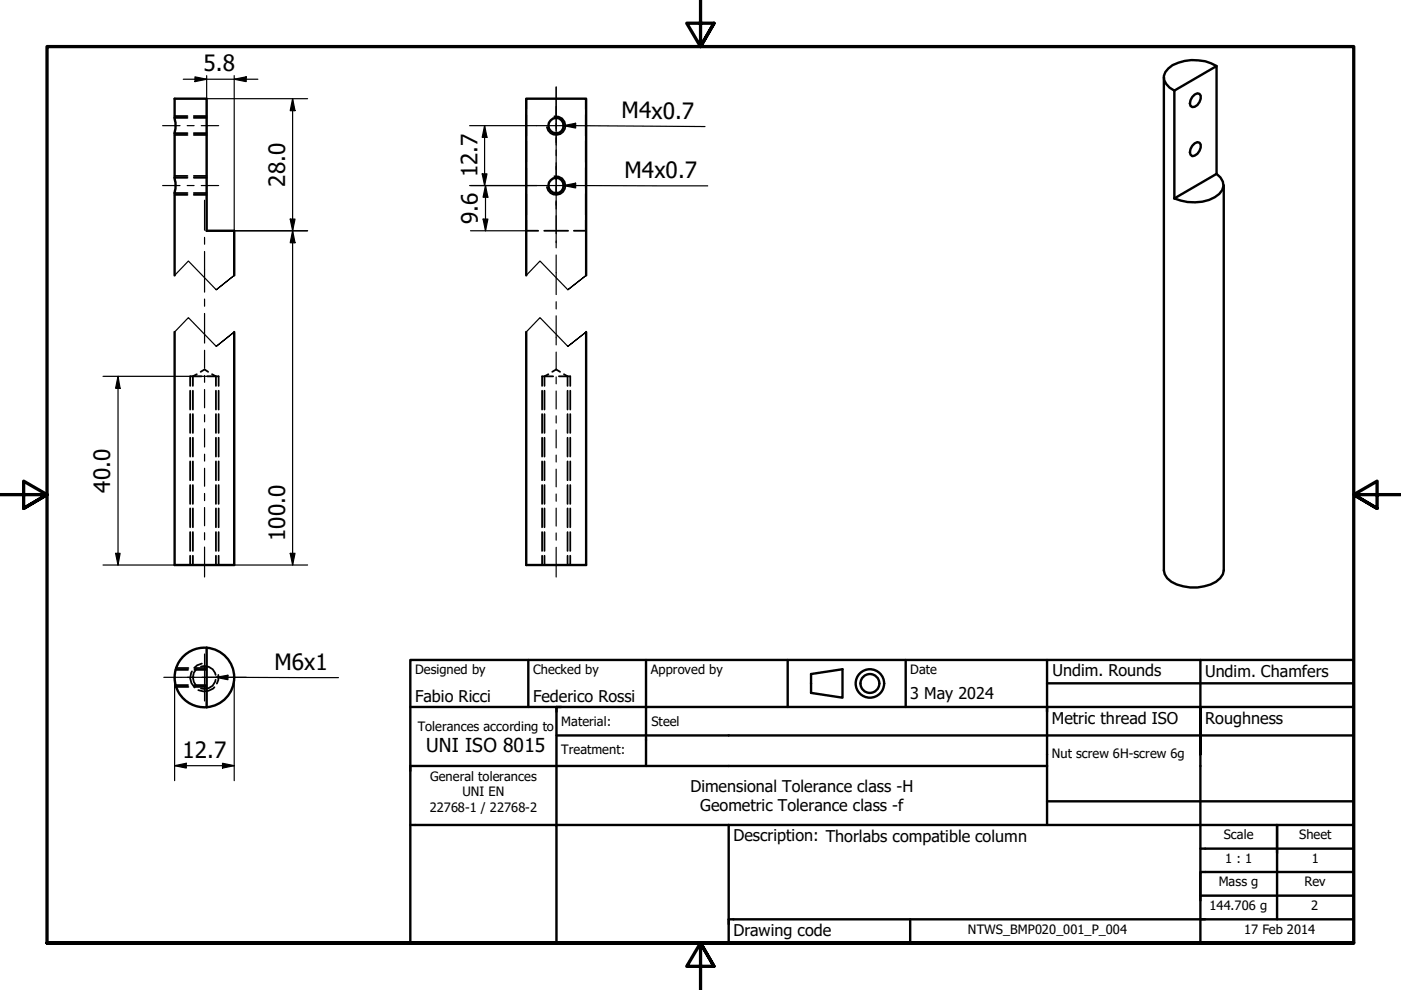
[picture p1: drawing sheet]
<svg xmlns="http://www.w3.org/2000/svg" width="297mm" height="210mm" viewBox="0 0 297 210" stroke-linecap="round" stroke-linejoin="round" font-family="sans-serif">
<!-- layer: Hidden (ISO) -->
<g fill="none" stroke="#000" stroke-width=".38">
<path d="M37 37.7h2.8M37 25h2.8M37 28.2h2.8M37 37.3h2.8M37 24.6h2.8M37 28.6h2.8M41.1 37.7h2.7M41.1 25h2.7M41.1 28.2h2.7M41.1 37.3h2.7M41.1 24.6h2.7M41.1 28.6h2.7"/>
<path d="M111.6 20.9v2.3M111.6 24.3v4.5M111.6 29.9v4.5M111.6 35.5v4.5M124.2 20.9v2.3M124.2 24.3v4.5M124.2 29.9v4.5M124.2 35.5v4.5M37 40.9h2.8M37 41.3h2.8M41.1 40.9h2.7M41.1 41.3h2.7"/>
<path d="M111.6 46.7v2.2h2.5M111.6 41.1v4.5M115.4 48.9h5.1M124.2 41.1v4.5M124.2 46.7v2.2h-2.5M41.7 79.3l-.8 .5v2M42.5 78.8l.9-.5 .7 .5M42.7 79.8h-2.4v2M43.9 79.8h2.5v2M45 79.3l.8 .5v2M116.3 79.3l-.9 .5v2M117.1 78.8l.8-.5 .8 .5"/>
<path d="M117.3 79.8h-2.4v2M118.5 79.8h2.4v2M119.6 79.3l.7 .5v2M40.3 82.8v4M40.3 87.8v4M40.3 92.8v4M40.3 97.8v4M40.9 82.8v4M40.9 87.8v4M40.9 92.8v4M40.9 97.8v4M45.8 82.8v4"/>
<path d="M45.8 87.8v4M45.8 92.8v4M45.8 97.8v4M46.4 82.8v4M46.4 87.8v4M46.4 92.8v4M46.4 97.8v4M114.9 82.8v4M114.9 87.8v4M114.9 92.8v4M114.9 97.8v4M115.4 82.8v4"/>
<path d="M115.4 87.8v4M115.4 92.8v4M115.4 97.8v4M120.3 82.8v4M120.3 87.8v4M120.3 92.8v4M120.3 97.8v4M120.9 82.8v4M120.9 87.8v4M120.9 92.8v4M120.9 97.8v4M40.3 102.8v4"/>
<path d="M40.3 107.8v4M40.3 112.8v4M40.3 117.8v2M40.9 102.8v4M40.9 107.8v4M40.9 112.8v4M40.9 117.8v2M45.8 102.8v4M45.8 107.8v4M45.8 112.8v4M45.8 117.8v2M46.4 102.8v4"/>
<path d="M46.4 107.8v4M46.4 112.8v4M46.4 117.8v2M114.9 102.8v4M114.9 107.8v4M114.9 112.8v4M114.9 117.8v2M115.4 102.8v4M115.4 107.8v4M115.4 112.8v4M115.4 117.8v2M120.3 102.8v4"/>
<path d="M120.3 107.8v4M120.3 112.8v4M120.3 117.8v2M120.9 102.8v4M120.9 107.8v4M120.9 112.8v4M120.9 117.8v2M37.2 142h2.7M37.2 145.3h2.7M37.3 141.6h2.6M37.3 145.6h2.6M40.7 142.3a2.68 2.68 0 0 0 .6 3.5"/>
<path d="M41.2 142h2.6M41.2 145.3h2.6M41.2 141.6h2.6M41.2 145.6h2.6M41.7 141.8a2.4 2.4 0 0 0 0 3.7M42.6 141.3a2.44 2.44 0 0 1 3.1 1.8M42.8 140.7l-1 .4-.6 .5M45.5 145.7a3.1 3.1 0 0 1-3.5 .6M45.7 144.1a2.34 2.34 0 0 1-3.1 1.9M46.3 143.1v1.1l-.3 .7"/>
</g>
<!-- layer: Break Line (ISO) -->
<path d="M37 58.4l2.9-3.1 5.9 6.1 3.9-3-3.9 3M111.6 58.4l2.9-3.1 5.9 6.1 3.9-3-3.9 3M37 70.4l2.9-3.1 5.9 6.1 3.9-3-3.9 3M111.6 70.4l2.9-3.1 5.9 6.1 3.9-3-3.9 3" fill="none" stroke="#000" stroke-width=".25"/>
<!-- layer: Visible (ISO) -->
<g fill="none" stroke="#000" stroke-width=".51">
<path d="M246.8 16.4v104.5a3.6 3.6 0 0 0 2.7 3 9.8 9.8 0 0 0 8.3-.5l.9-.8 .6-.8 .2-.9v-81.6M249 19.2l8.9-5.2v22.9l-8.9 5.2M249 19.2v22.9M257.9 14a10 10 0 0 0-9.3-.2 2.73 2.73 0 0 0-1.3 4l.7 .8 1 .6M252.8 30.9l.5-.5 .6-.3 .4 .2a1.89 1.89 0 0 1-1 2.7l-.5 .1a1.42 1.42 0 0 1 0-2.2zM252.8 20.5l.5-.5 .6-.2 .4 .1a1.89 1.89 0 0 1-1 2.7l-.5 .1-.4-.2-.1-.6 .1-.7zM257.9 36.9a2.61 2.61 0 0 1 .6 4.2 9.2 9.2 0 0 1-9.5 1M37 58.4v-17.5a7 7 0 0 0 0-3.2v-9.5a7 7 0 0 0 0-3.2v-4.1h6.8v28h5.9v9.5M111.6 58.4v-37.5h12.7v37.5M37 70.4v49.4h12.7v-49.4M111.6 70.4v49.4h12.7v-49.4M43.8 137.3v12.7"/>
<path d="M43.8 137.3a6.3 6.3 0 0 0-6.8 6.3 6.3 6.3 0 0 0 6.8 6.3M43.8 137.3a6.3 6.3 0 0 1 5.9 6.3 6.3 6.3 0 0 1-5.9 6.3"/>
<circle cx="117.9" cy="39.4" r="1.62"/>
<circle cx="117.9" cy="26.6" r="1.62"/>
</g>
<!-- layer: Visible Narrow (ISO) -->
<path d="M117.5 37.4a1.99 1.99 0 0 1 2.4 1.6 1.99 1.99 0 0 1-1.6 2.3 1.99 1.99 0 0 1-2.3-1.6M117.5 24.7a1.99 1.99 0 0 1 2.4 1.6 1.99 1.99 0 0 1-1.6 2.3 1.99 1.99 0 0 1-2.3-1.6" fill="none" stroke="#000" stroke-width=".38"/>
<!-- layer: Border (ISO) -->
<path d="M148.5 -.1v10l-2.9-5h5.8l-2.9 5 2.9-5M0 104.9h10l-5-2.9v5.8l5-2.9-5 2.9M297 104.9h-10l5-2.9v5.8l-5-2.9 5 2.9M10 199.9v-190h277v190h-277h277M151.4 204.9l-2.9-5 2.9 5h-5.8l2.9-5v10" fill="none" stroke="#000" stroke-width=".7"/>
<!-- layer: Title (ISO) -->
<g fill="none" stroke="#000" stroke-width=".51">
<path d="M87 139.9h200v60h-200zM112 139.9v10M137 139.9v22.5M167 139.9v10M192 139.9v10M222 139.9v11M254.5 139.9v10M87 149.9h200M118 155.9h169M118 149.9v25h169M119 149.9h-1v1M172 142.9l6.6-1v6l-6.6-1z"/>
<path d="M222 149.9v25M222 144.9h65M254.5 159.9v-10v50M87 174.9h31v25h-49M154.5 174.9v25M222 162.4h-135v1M222 169.9h65M254.5 179.9h32.5M270.8 174.9v20M154.5 194.9h132.5M193 194.9v5M287 189.9h-32.5v1"/>
<path d="M287 184.9h-32.5v5"/>
<circle cx="184.4" cy="144.9" r="3"/>
<circle cx="184.4" cy="144.9" r="2"/>
</g>
<!-- layer: 0 -->
<path d="M88 149.9h50M270.8 174.9h5M154.5 194.9h1M255.8 184.9h4.9" fill="none" stroke="#000" stroke-width=".21"/>
<!-- layer: Dimension (ISO) -->
<g fill="none" stroke="#000" stroke-width=".25">
<path d="M38.9 16.8h15.8M41.3 16.3l2.5 .5-2.5 .5zM43.8 16v4.9h21.4M49.7 16.8l2.5-.5v1zM49.7 16v32.9h15.5M62 20.9l.5 2.6h-1zM62 20.9v98.9M99.6 39.3h14.2M99.6 26.6h14.2M102.2 36.9h1.1l-.6 2.4zM102.7 26.6l.6 2.5h-1.1zM102.7 26.6v12.7"/>
<path d="M102.9 39.3l.5 2.5h-1zM102.9 39.3v9.6M61.5 46.5h1l-.5 2.4zM62 48.9l.5 2.6h-1zM99.8 48.9h11.8M102.4 46.5h1l-.5 2.4zM21.8 79.8h21.4M25 79.8l.5 2.5h-1zM25 79.8v40M43.4 79.8h2.4M21.8 119.8h15.2M24.5 117.3h1l-.5 2.5z"/>
<path d="M49.7 119.8h15.5M61.5 117.3h1l-.5 2.5zM37 143.7v21.8M49.7 143.7v21.8M37 162.3l2.5-.5v1zM37 162.3h12.7M47.2 161.8l2.5 .5-2.5 .5z"/>
</g>
<g fill="#000">
<path d="M41.3 16.3l2.5 .5-2.5 .5zM49.7 16.8l2.5-.5v1zM62 20.9l.5 2.6h-1zM102.2 36.9h1.1l-.6 2.4zM102.7 26.6l.6 2.5h-1.1zM61.5 46.5h1l-.5 2.4zM62 48.9l.5 2.6h-1zM102.4 46.5h1l-.5 2.4zM102.9 39.3l.5 2.5h-1zM25 79.8l.5 2.5h-1zM24.5 117.3h1l-.5 2.5zM61.5 117.3h1l-.5 2.5z"/>
<path d="M37 162.3l2.5-.5v1zM47.2 161.8l2.5 .5-2.5 .5z"/>
</g>
<!-- layer: Centerline (ISO) -->
<g fill="none" stroke="#000" stroke-width=".25">
<path d="M34.5 39.3h3.7M34.5 26.6h3.7M39.7 39.3h1.4M39.7 26.6h1.4M42.7 39.3h3.7M42.7 26.6h3.7M117.9 24.7v-6.2v9.2M117.9 28.8v12.5M43.4 42.5v6.3M43.4 50.3v1.5M43.4 53.3v8.6M117.9 42.6v9.9"/>
<path d="M117.9 54.1v8.4M43.4 63.4v1.5M43.4 66.5v6.2M43.4 74.3v3.8M43.4 79.6v1.5M117.9 64v1.5M117.9 67v6.1M117.9 74.6v3.8M117.9 79.9v1.5M43.4 82.6v3.9M43.4 87.9v1.5M43.4 90.9v3.9"/>
<path d="M43.4 96.3v1.5M43.4 99.3v3.8M117.9 82.9v3.8M117.9 88.2v1.5M117.9 91.2v3.8M117.9 96.5v1.5M117.9 99.5v3.7M43.4 104.6v1.5M43.4 107.6v3.9M43.4 112.9v1.6M43.4 116v6.3M117.9 104.7v1.6"/>
<path d="M117.9 107.7v3.8M117.9 113v1.5M117.9 116v6.3M34.7 143.6h3.6M39.8 143.6h1.5M42.8 143.6h3.6"/>
</g>
<!-- layer: Symbol (ISO) -->
<path d="M119.5 26.6l2.5-.5v1zM119.5 26.6l30 .2M119.5 39.3l2.5-.5v1zM119.5 39.3l30.6 .1M45.8 143.6l2.5-.4v.9zM45.8 143.6l26 .1" fill="none" stroke="#000" stroke-width=".25"/>
<path d="M119.5 26.6l2.5-.5v1zM119.5 39.3l2.5-.5v1zM45.8 143.6l2.5-.4v.9z" fill="#000"/>
<!-- layer: Center Mark (ISO) -->
<path d="M113.8 26.6h8.2M113.8 39.3h8.2M117.9 22.5v8.3M117.9 35.2v8.3M43.4 138.7v9.9M38.4 143.6h13.8" fill="none" stroke="#000" stroke-width=".25"/>
<g font-size="4.8">
<text x="43.2" y="15.1">5.8</text>
<text x="131.8" y="25.1">M4x0.7</text>
<text x="60.5" y="39.6" transform="rotate(-90 60.5 39.6)">28.0</text>
<text x="101.2" y="37.6" transform="rotate(-90 101.2 37.6)">12.7</text>
<text x="132.4" y="37.8">M4x0.7</text>
<text x="101.3" y="47.5" transform="rotate(-90 101.3 47.5)">9.6</text>
<text x="23.4" y="104.5" transform="rotate(-90 23.4 104.5)">40.0</text>
<text x="60.5" y="114.8" transform="rotate(-90 60.5 114.8)">100.0</text>
<text x="58.2" y="142">M6x1</text>
<text x="38.7" y="160.8">12.7</text>
</g>
<text font-size="4.1" x="90.4" y="159.5">UNI ISO 8015</text>
<g font-size="3.4">
<text x="223.1" y="143.4">Undim. Rounds</text>
<text x="255.5" y="143.5">Undim. Chamfers</text>
<text x="88" y="148.9">Fabio Ricci</text>
<text x="113" y="148.9">Federico Rossi</text>
<text x="193" y="148.2">3 May 2024</text>
<text x="223" y="153.5">Metric thread ISO</text>
<text x="255.5" y="153.5">Roughness</text>
<text x="146.4" y="167.9">Dimensional Tolerance class -H</text>
<text x="148.5" y="172">Geometric Tolerance class -f</text>
<text x="155.5" y="178.4">Description: Thorlabs compatible column</text>
<text x="155.5" y="198.5">Drawing code</text>
</g>
<g font-size="2.7">
<text x="88" y="143">Designed by</text>
<text x="113" y="143">Checked by</text>
<text x="138" y="143">Approved by</text>
<text x="193" y="142.9">Date</text>
<text x="88.6" y="155">Tolerances according to</text>
<text x="119" y="154">Material:</text>
<text x="138.1" y="154">Steel</text>
<text x="119" y="159.9">Treatment:</text>
<text x="223" y="160.8">Nut screw 6H-screw 6g</text>
<text x="91.2" y="165.5">General tolerances</text>
<text x="91.1" y="172.1">22768-1 / 22768-2</text>
<text x="98" y="168.8">UNI EN</text>
<text x="259.5" y="178">Scale</text>
<text x="275.5" y="178">Sheet</text>
<text x="259.8" y="182.9">1 : 1</text>
<text x="278.1" y="182.9">1</text>
<text x="258.4" y="187.9">Mass g</text>
<text x="276.6" y="187.9">Rev</text>
<text x="205.2" y="198">NTWS_BMP020_001_P_004</text>
<text x="256.4" y="192.9">144.706 g</text>
<text x="263.8" y="198">17 Feb 2014</text>
<text x="278" y="192.9">2</text>
</g>
</svg>
